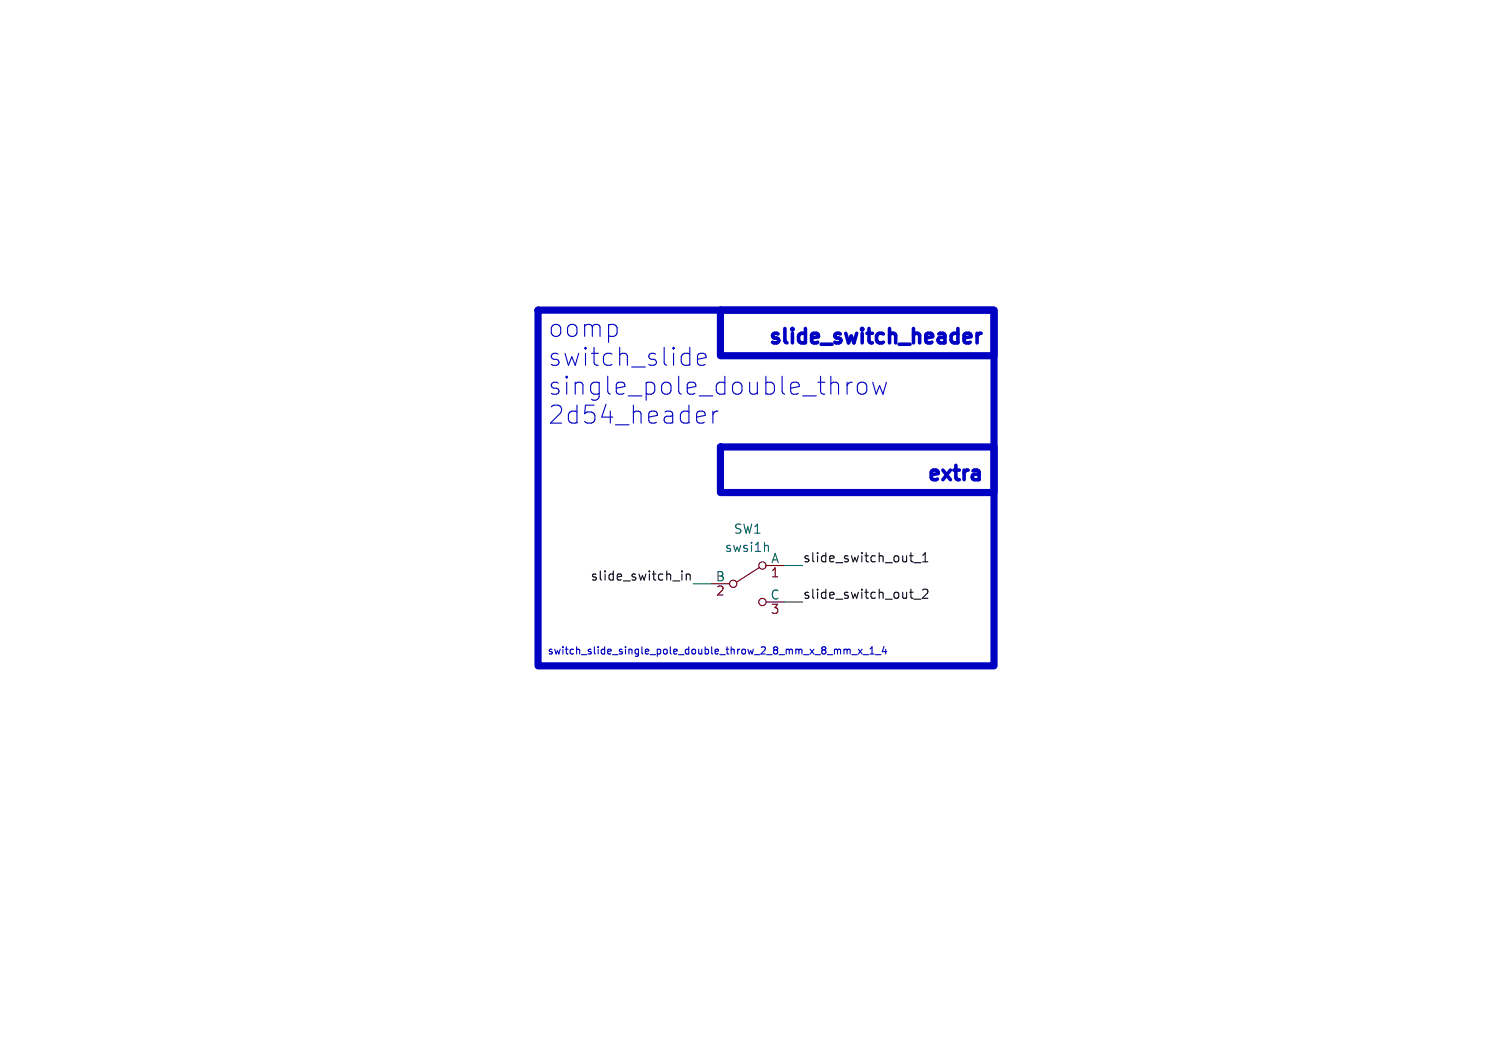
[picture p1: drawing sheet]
<svg xmlns="http://www.w3.org/2000/svg" width="210mm" height="148mm" viewBox="0 0 210 148" stroke-linecap="round" stroke-linejoin="round" font-family="sans-serif">
<g fill="none" stroke="#840000" stroke-width=".15">
<path d="M105.8 79l-3.2 2M106.7 78.7h2.5M99.1 81.3h2.5M106.7 83.8h2.5"/>
<circle cx="106.2" cy="78.7" r=".51"/>
<circle cx="102.1" cy="81.3" r=".51"/>
<circle cx="106.2" cy="83.8" r=".51"/>
</g>
<path d="M106.6 75.9l.4 .1v.1v.7" fill="none" stroke="#006464" stroke-width=".15"/>
<path d="M95 79.5v.1M95 79.9v.9M95.6 79.9v.9M126.7 77.4h.5M126.9 78.2h.3M127.3 78.3h.9M128.5 78.2h.7M128.5 77.3l.4-.3v1.2M93.7 80.9h1M95.6 80l.2-.1 .3 .1v.8M127.3 83.4h.9M128.5 82.2l.2-.2h.3l.2 .2v.2v.2l-.8 .7h.8" fill="none" stroke="#0f0f0f" stroke-width=".15"/>
<path d="M134.5 46.4l.6 .1 .1 .4-.9 .2M135.1 47.6l-.6 .1M136.1 46.4v1.3M136.6 46.4a.51 .51 0 0 0-.5 .4M136.1 65.5l.3 .2v1.1M136.4 66.7l-.7 .1M136.4 65.9l-.7 .1" fill="none" stroke="#0000c2" stroke-width=".5"/>
<g fill="none" stroke="#0000c2" stroke-width=".15">
<path d="M95.8 49.2l.3 .1M96.1 48.4v2.5M96.1 50.7l-.3 .2M97.1 50l1.2-.2-.1-.5-.2-.1h-.5l-.2 .1-.2 .3v.9l.2 .2 .2 .2h.5l.2-.2M97.8 57.2l.3 .2 .1 .4-1.2 .3M98.1 58.8l-.3 .1M99.3 57.2v1.7M100 57.2a.64 .64 0 0 0-.7 .5M118 53.2v1.7M118.7 53.2a.64 .64 0 0 0-.7 .5M119.5 53.5a.68 .68 0 0 1 .7-.3 .68 .68 0 0 1 .5 .5v.7a.68 .68 0 0 1-.6 .5 .68 .68 0 0 1-.7-.5v-.7zM121.5 53.2l.5 1.7 .5-1.2 .5 1.2 .4-1.7"/>
<path d="M118 90.5l.1-.1h.2l.1 .7M118.6 91.2h.8M119.5 90.4l.6 .7M120.1 90.4l-.6 .7M120.2 91.2h.8M121.2 91.1h.5M121.2 90.3l.2-.2v1M121.9 91.2h.8M123.1 90l-.2 .7h.6M123.3 90.4v.7"/>
</g>
<path d="M74.9 43.2h63.5v49.5h-63.5zM100.3 43.2h38.1v6.3h-38.1zM100.3 62.2h38.1v6.4h-38.1z" fill="none" stroke="#0000c2" stroke-width="1"/>
<path d="M109.2 78.7h2.6M96.5 81.3h2.6M109.2 83.8h2.6" fill="none" stroke="#009600" stroke-width=".15"/>
<g font-size="3.5" fill="#0000c2">
<text x="76.2" y="47.2">oomp</text>
<text x="76.2" y="51.2">switch_slide</text>
<text x="76.2" y="55.2">single_pole_double_throw</text>
<text x="76.2" y="59.2">2d54_header</text>
</g>
<g font-size="2.8" fill="#0000c2">
<text x="106.4" y="48">slide_switch_header</text>
<text x="128.5" y="67.1">extra</text>
</g>
<g font-size="1.8" fill="#006464">
<text x="100.9" y="77.1">swsi1h</text>
<text x="102.1" y="74.5">SW1</text>
<text x="99.6" y="81">B</text>
<text x="107.2" y="83.6">C</text>
<text x="107.3" y="78.5">A</text>
</g>
<g font-size="1.8" fill="#0f0f0f">
<text x="82.2" y="80.9">slide_switch_in</text>
<text x="111.8" y="83.5">slide_switch_out_2</text>
<text x="111.8" y="78.4">slide_switch_out_1</text>
</g>
<g font-size="1.8" fill="#a90000">
<text x="99.6" y="83.3">2</text>
<text x="107.2" y="80.7">1</text>
<text x="107.2" y="85.8">3</text>
</g>
<text font-size="1.4" fill="#0000c2" x="76.2" y="91.2">switch_slide_single_pole_double_throw_2_8_mm_x_8_mm_x_1_4</text>
</svg>
